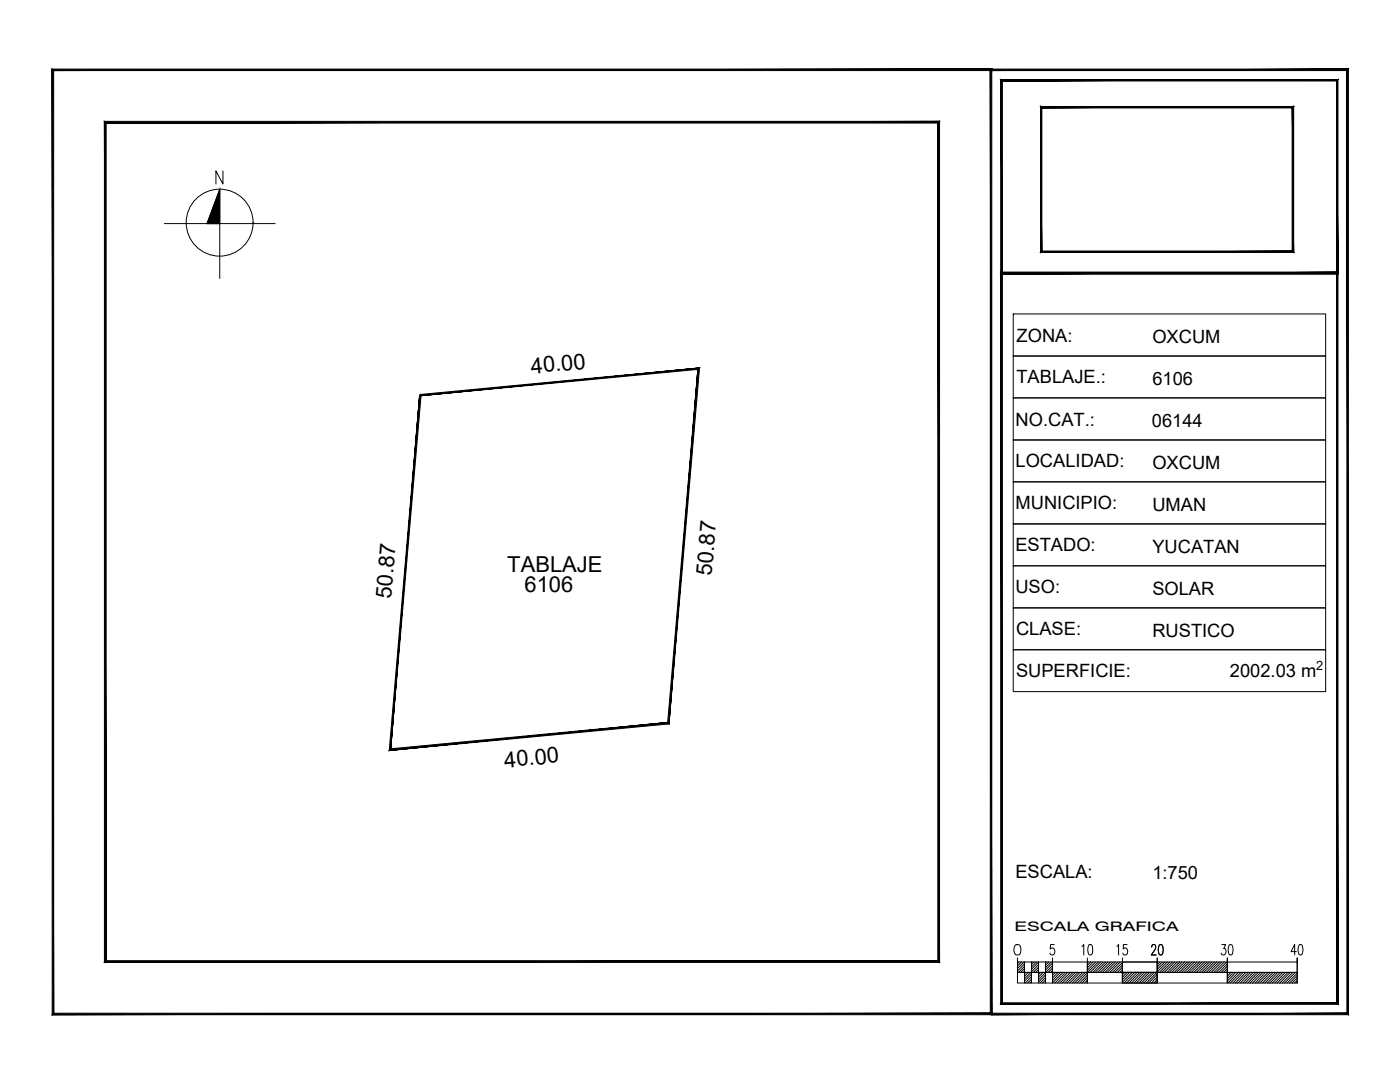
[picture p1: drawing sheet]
<svg xmlns="http://www.w3.org/2000/svg" width="279mm" height="216mm" viewBox="0 0 279 216" stroke-linecap="round" stroke-linejoin="round" font-family="sans-serif">
<!-- layer: PERIMETRO PROPIEDAD -->
<g fill="#000" stroke="#000" stroke-width=".2">
<path d="M83.8 78.6v.2l55.6-5.5zM83.8 78.8l55.6-5.5-.3 .3z"/>
<path d="M139.1 73.6l-5.8 70.6 6.1-70.9zM139.1 73.6l-5.8 70.6-.2-.3zM77.6 149.5l55.7-5.3-.2-.3zM77.9 149.1l55.2-5.2-55.5 5.6zM83.6 78.7l-6 70.8 .3-.4zM83.6 78.7h.3l-6 70.4z"/>
</g>
<path d="M83.8 78.7h.1" fill="none" stroke="#000" stroke-width=".2"/>
<!-- layer: NORTE -->
<g fill="none" stroke="#000" stroke-width=".2">
<path d="M44.4 34v2.7l-1.4-2.7v2.7M32.8 44.5h11v-6.8l-2.5 6.8M54.8 44.5h-11v11"/>
<circle cx="43.8" cy="44.3" r="6.7"/>
</g>
<path d="M43.8 37.7v6.8h-2.5zM41.3 44.5h2.5z" fill="#000" stroke="#000" stroke-width=".2"/>
<!-- layer: TIRA -->
<g fill="#000" stroke="#000" stroke-width=".2">
<path d="M197.6 13.8v.3l71.2-.3zM197.6 14.1l71.2-.3-.3 .3zM268.8 13.8l-.3 .3 .3 188zM268.5 14.1l.3 188-.3-.3zM197.6 202.1h71.2l-.3-.3zM197.6 201.8h70.9l-70.9 .3zM10.4 202.1h187.2v-.3zM10.4 202.1l.3-.3h186.9zM10.4 13.8v188.3l.3-.3zM10.4 13.8l.3 .3v187.7zM10.4 13.8l.3 .3 187-.3zM10.7 14.1l187-.3-.3 .3zM197.7 13.8l-.3 .3 .3 187.9zM197.4 14.1l.3 187.9h-.3z"/>
<path d="M199.5 15.8l.3 .3 66.9-.3zM199.8 16.1l66.9-.3-.3 .3zM266.7 15.8l-.3 .3 .3 38.5zM266.4 16.1l.3 38.5-.3-.4zM199.5 54.6h67.2l-.3-.4zM199.5 54.6l.3-.4h66.6zM199.5 15.8v38.8l.3-.4zM199.5 15.8l.3 .3v38.1z"/>
<path d="M207.4 21.2l.2 .3 50.2-.3zM207.6 21.5l50.2-.3-.2 .3zM257.8 21.2l-.2 .3 .2 28.7zM257.6 21.5l.2 28.7-.2-.2zM207.4 50.2h50.4l-.2-.2zM207.6 50h50l-50.2 .2zM207.4 21.2v29l.2-.2zM207.4 21.2l.2 .3v28.5z"/>
<path d="M207.4 21.2l.2 .3 50.2-.3zM207.6 21.5l50.2-.3-.2 .3zM257.8 21.2l-.2 .3 .2 28.7zM257.6 21.5l.2 28.7-.2-.2zM207.4 50.2h50.4l-.2-.2zM207.6 50h50l-50.2 .2zM207.4 21.2v29l.2-.2zM207.4 21.2l.2 .3v28.5z"/>
<path d="M20.8 24.2v167.5l.4-.4zM20.8 24.2l.4 .3v166.8zM20.8 24.2l.4 .3 166.1-.3zM21.2 24.5l166.1-.3-.4 .3zM187.3 24.2l-.4 .3 .4 167.2zM186.9 24.5l.4 167.2-.4-.4zM20.8 191.7h166.5l-.4-.4zM21.2 191.3h165.7l-166.1 .4z"/>
<path d="M266.4 54.6v145.1l.3 .3zM266.7 54.2v145.8l-.3-145.4zM199.8 54.6h66.6l.3-.4zM199.5 54.2h67.2l-66.9 .4zM199.5 54.2l.3 145.5v-145.1zM199.5 54.2l.3 145.5-.3 .3zM199.5 200l66.9-.3h-66.6zM199.5 200l66.9-.3 .3 .3z"/>
</g>
<!-- layer: C_REFERENCIA -->
<path d="M187.1 24.3v167.2h-166.1" fill="none" stroke="#000" stroke-width=".2"/>
<!-- layer: CUADRO -->
<path d="M202 70.9h62.2v8.3h-62.2zM202 79.2h62.2v8.4h-62.2zM202 62.5h62.2v8.4h-62.2zM202 87.6h62.2v8.4h-62.2zM202 96h62.2v8.4h-62.2zM202 104.4h62.2v8.3h-62.2zM202 112.7h62.2v8.4h-62.2zM202 121.1h62.2v8.3h-62.2zM202 129.4h62.2v8.4h-62.2z" fill="none" stroke="#000" stroke-width=".2"/>
<!-- layer: Cotas -->
<path d="M207.5 21.3h50.2v28.8h-50.2z" fill="none" stroke="#000" stroke-width=".2"/>
<!-- layer: EscalaGrafica -->
<g fill="none" stroke="#000" stroke-width=".2">
<path d="M202.4 188.2a.73 .73 0 0 1 1 .3 1.84 1.84 0 0 1-.2 1.6 .68 .68 0 0 1-1-.3 1.66 1.66 0 0 1 .2-1.6zM202.8 191.6h1.4v2.1h-1.4zM202.8 193.7h1.4v2.1h-1.4zM202.8 190.8v.8M203.1 191.6l-.3 .3M203.6 191.6l-.8 .8M204.1 191.6l-1.3 1.3M204.2 191.6h1.4v2.1h-1.4zM204.2 193.7h1.4v2.1h-1.4zM204.2 192l-1.4 1.4M204.2 192.5l-1.2 1.2M204.2 193l-.7 .7"/>
<path d="M204.2 193.5l-.2 .2M204.5 193.7l-.3 .2M205 193.7l-.8 .7M205.5 193.7l-1.3 1.2M205.6 191.6h1.4v2.1h-1.4zM205.6 193.7h1.4v2.1h-1.4zM205.6 194l-1.4 1.4M205.6 194.5l-1.2 1.3M205.6 195l-.8 .8M205.6 195.5l-.3 .3M206.1 191.6l-.5 .5M206.6 191.6l-1 1"/>
<path d="M207 191.6h1.4v2.1h-1.4zM207 193.7h1.4v2.1h-1.4zM207 191.6l-1.4 1.4M207 192.2l-1.4 1.3M207 192.7l-1.1 1M207 193.1l-.6 .6M207 193.6v.1M207.4 193.7l-.4 .4M207.9 193.7l-.9 .9M208.4 191.6h1.4v2.1h-1.4zM208.4 193.7h1.4v2.1h-1.4zM208.4 193.7l-1.4 1.4"/>
<path d="M208.4 194.2l-1.4 1.4M208.4 194.7l-1.1 1.1M208.4 195.2l-.6 .6M208.4 195.7l-.1 .1M208.5 191.6l-.1 .1M209 191.6l-.6 .6M209.5 191.6l-1.1 1.1M209.8 191.6h6.9v2.1h-6.9zM209.8 193.7h6.9v2.1h-6.9zM209.8 190.8v.8M209.8 191.8l-1.4 1.4M209.8 192.3l-1.4 1.4"/>
<path d="M209.8 192.8l-.9 .9M209.8 193.3l-.4 .4M209.9 193.7l-.1 .1M210.1 188.1h-.7l-.1 .9a.46 .46 0 0 1 .5-.2 .46 .46 0 0 1 .4 .3 .61 .61 0 0 1 0 .9 .61 .61 0 0 1-.9 0v-.2M210.4 193.7l-.6 .6M210.9 193.7l-1.1 1.1M211.4 193.7l-1.6 1.6M211.9 193.7l-2.1 2M212.4 193.7l-2.1 2.1M212.8 193.7l-2 2.1M213.3 193.7l-2 2.1M213.9 193.7l-2.2 2.1"/>
<path d="M214.3 193.7l-2.1 2.1M214.8 193.7l-2.1 2.1M215.3 193.7l-2.1 2.1M215.8 193.7l-2.1 2.1M216.3 193.7l-2.1 2.1M216.7 191.6h7v2.1h-7zM216.7 193.7h7v2.1h-7zM216.7 193.7l-2 2.1M216.7 194.2l-1.5 1.6M216.7 194.7l-1 1.1M216.7 195.2l-.5 .6M216.7 195.7v.1"/>
<path d="M218.9 191.6l-2.1 2.1M219.4 191.6l-2.1 2.1M219.9 191.6l-2.1 2.1M220.4 191.6l-2.1 2.1M220.8 191.6l-2 2.1M221.3 191.6l-2 2.1M221.9 191.6l-2.2 2.1M222.3 191.6l-2.1 2.1M222.8 191.6l-2.1 2.1M223.3 191.6l-2.1 2.1M223.7 191.6h7v2.1h-7zM223.7 193.7h7v2.1h-7z"/>
<path d="M223.7 191.7l-2 2M223.7 192.2l-1.5 1.5M223.7 192.7l-1 1M223.7 193.2l-.5 .5M223.7 193.6v.1M224.2 193.7l-.5 .4M224.6 193.7l-.9 .9M225.2 193.7l-1.5 1.4M225.7 193.7l-2 1.9M226.1 193.7l-2 2.1M226.6 193.7l-2 2.1M227.1 193.7l-2.1 2.1"/>
<path d="M227.6 193.7l-2.1 2.1M228.1 193.7l-2.1 2.1M228.6 193.7l-2.1 2.1M229.1 193.7l-2.1 2.1M229.6 193.7l-2.1 2.1M230.1 193.7l-2.1 2.1M230.6 193.7l-2.1 2.1M230.7 191.6h13.9v2.1h-13.9zM230.7 193.7h13.9v2.1h-13.9zM230.7 194.1l-1.7 1.7M230.7 194.6l-1.2 1.2M230.7 195.1l-.7 .7"/>
<path d="M230.7 195.5l-.3 .3M232.6 191.6l-1.9 2M233.2 191.6l-2.1 2.1M233.7 191.6l-2.2 2.1M234.1 191.6l-2 2.1M234.6 191.6l-2 2.1M235.1 191.6l-2.1 2.1M235.6 191.6l-2.1 2.1M236.1 191.6l-2.1 2.1M236.6 191.6l-2.1 2.1M237.1 191.6l-2.1 2.1M237.6 191.6l-2.1 2.1"/>
<path d="M238.1 191.6l-2.1 2.1M238.6 191.6l-2.1 2.1M239.1 191.6l-2.1 2.1M239.6 191.6l-2.1 2.1M240.1 191.6l-2.1 2.1M240.6 191.6l-2.2 2.1M241 191.6l-2 2.1M241.5 191.6l-2 2.1M242 191.6l-2.1 2.1M242.5 191.6l-2.1 2.1M243 191.6l-2.1 2.1M243.5 191.6l-2.1 2.1"/>
<path d="M244 191.6l-2.1 2.1M244.5 191.6l-2.1 2.1M244.6 191.6h14v2.1h-14zM244.6 193.7h14v2.1h-14zM244.6 192l-1.7 1.7M244.6 192.4l-1.2 1.3M244.6 193l-.7 .7M244.6 193.5l-.2 .2M244.9 193.7l-.3 .2M245.3 193.7l-.7 .7M245.9 193.7l-1.3 1.2M246.3 193.7l-1.7 1.7"/>
<path d="M246.8 193.7l-2 2.1M247.3 193.7l-2.1 2.1M247.8 193.7l-2.1 2.1M248.3 193.7l-2.1 2.1M248.8 193.7l-2.1 2.1M249.3 193.7l-2.1 2.1M249.8 193.7l-2.1 2.1M250.3 193.7l-2.1 2.1M250.8 193.7l-2.1 2.1M251.3 193.7l-2.1 2.1M251.7 193.7l-2 2.1M252.3 193.7l-2.1 2.1"/>
<path d="M252.8 193.7l-2.2 2.1M253.2 193.7l-2.1 2.1M253.7 193.7l-2 2.1M254.2 193.7l-2.1 2.1M254.7 193.7l-2.1 2.1M255.2 193.7l-2.1 2.1M255.7 193.7l-2.1 2.1M256.2 193.7l-2.1 2.1M256.7 193.7l-2.1 2.1M257.2 193.7l-2.1 2.1M257.7 193.7l-2.1 2.1M258.2 193.7l-2.1 2.1"/>
<path d="M258.6 191.6v4.2M258.6 193.8l-2 2M258.6 194.3l-1.5 1.5M258.6 194.8l-1.1 1M258.6 195.3l-.6 .5M258.6 195.7l-.1 .1"/>
</g>
<g font-size="5.3">
<text x="214.8" y="191.6">10</text>
<text x="221.9" y="191.6">15</text>
<text x="228.6" y="191.6">20</text>
<text x="242.4" y="191.6">30</text>
<text x="256.5" y="191.6">40</text>
</g>
<g font-size="4.4">
<text x="105.9" y="74.4" transform="rotate(-6 105.9 74.4)">40.00</text>
<text x="101.1" y="113.9">TABLAJE</text>
<text x="78" y="119.3" transform="rotate(-85 78 119.3)">50.87</text>
<text x="104.5" y="117.9">6106</text>
<text x="141.8" y="114.7" transform="rotate(-85 141.8 114.7)">50.87</text>
<text x="100.7" y="152.9" transform="rotate(-6 100.7 152.9)">40.00</text>
</g>
<g font-size="3.6">
<text x="202.6" y="68">ZONA:</text>
<text x="229.7" y="68.3">OXCUM</text>
<text x="202.6" y="76.3">TABLAJE.:</text>
<text x="229.7" y="76.6">6106</text>
<text x="202.4" y="84.8">NO.CAT.:</text>
<text x="229.6" y="85.1">06144</text>
<text x="202.4" y="93.1">LOCALIDAD:</text>
<text x="229.7" y="93.3">OXCUM</text>
<text x="202.4" y="101.5">MUNICIPIO:</text>
<text x="229.7" y="101.7">UMAN</text>
<text x="202.4" y="109.8">ESTADO:</text>
<text x="229.7" y="110.1">YUCATAN</text>
<text x="202.4" y="118.2">USO:</text>
<text x="229.7" y="118.4">SOLAR</text>
<text x="202.5" y="126.5">CLASE:</text>
<text x="229.7" y="126.8">RUSTICO</text>
<text x="202.5" y="134.9">SUPERFICIE:</text>
<text x="245.1" y="134.9">2002.03 m</text>
<text x="202.4" y="174.9">ESCALA:</text>
<text x="229.7" y="175.1">1:750</text>
</g>
<g font-size="2.6">
<text x="262.3" y="133.3">2</text>
<text x="202.2" y="185.3">ESCALA GRAFICA</text>
</g>
</svg>
